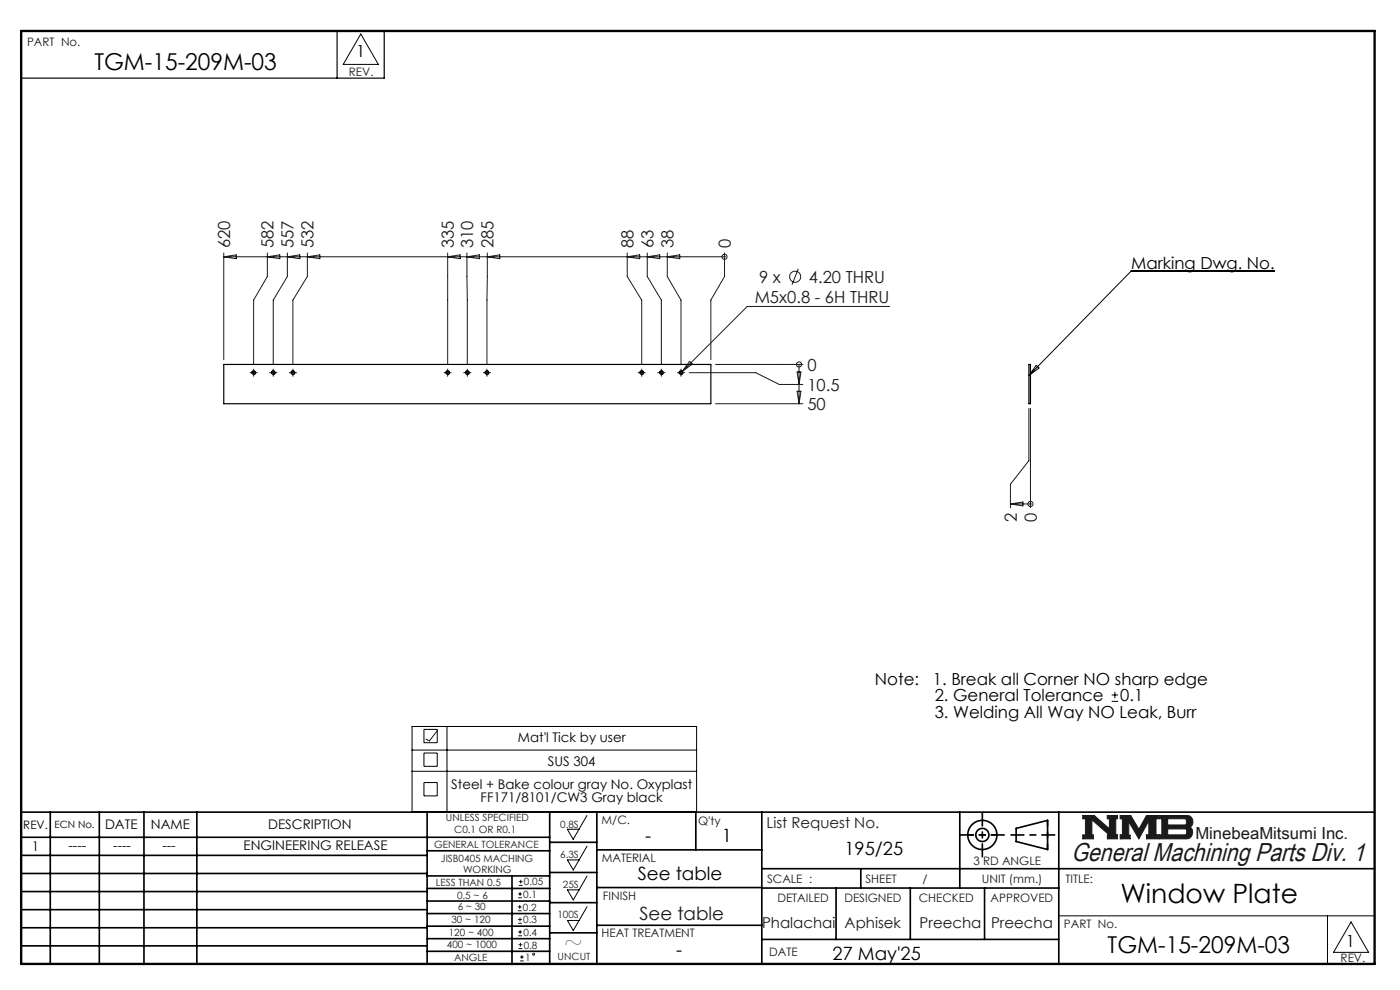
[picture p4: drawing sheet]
<svg xmlns="http://www.w3.org/2000/svg" width="297mm" height="210mm" viewBox="0 0 297 210" stroke-linecap="round" stroke-linejoin="round" font-family="sans-serif">
<g fill="none" stroke="#000" stroke-width=".35">
<path d="M4.5 172.3h287.1M4.5 177.6h112.1M10.7 172.3v32.2M21.1 172.3v32.2M30.5 172.3v32.2M41.8 172.3v32.2M90.6 172.3v32.2M116.6 172.3v32.2M116.6 178.7h10M126.6 172.3v32.2M147.6 172.3v8M161.6 172.3v32.2"/>
<path d="M203.6 172.3v16.1M215.6 175.7l6.6-1.7v6.2l-6.6-1.7zM224.6 172.3v32.2M4.5 185.3h86.1M4.5 181.4h86.1M4.5 189.1h86.1M4.5 193h86.1M4.5 196.8h86.1M90.6 199.1h26M90.6 193.8h26M90.6 188.5h26M90.6 191.1h26"/>
<path d="M90.6 180.5h26M90.6 185.8h26M90.6 196.5h26M108.6 185.8v18.5M116.6 185.1h10M116.6 191.5h10M116.6 197.9h10M126.6 196.3h35M126.6 188.3h35M126.6 180.3h35M161.6 184.3h130M161.6 199.3h63"/>
<path d="M161.6 188.4h63M177.4 188.4v10.9M182.6 184.3v4.1M193.1 188.4v10.9M208.9 188.4v10.9M4.5 200.6h86.1M90.6 201.8h26"/>
<circle cx="208.4" cy="177.1" r="3.1"/>
<circle cx="208.4" cy="177.1" r="1.39"/>
</g>
<path d="M92.8 155l-1.7 2.2-.7-.4M229.7 173h2.4l3.3 2.8v-2.1h-.5v-.7h2.2v.7h-.4v3.4h.4v.8h-2.2v-.8h.4l-3.7-3.2v3.2h.4v.8h-2.3v-.8h.6v-3.4h-.6zM237.6 173h2.3l1.7 2.9 1.6-2.9h2.5v.7h-.5v3.4h.5v.8h-2.5v-.8h.5v-3l-2.1 3.8-2.1-3.6v2.9h.3v.7h-2.2v-.8h.5v-3.4h-.5zM245.9 173h6a1.34 1.34 0 0 1 1.1 1 1.34 1.34 0 0 1-.6 1.5 1.33 1.33 0 0 1 .5 1.4 1.33 1.33 0 0 1-1.2 1h-5.8v-.8h.6v-3.4h-.6zM247.7 173.7h3.8l.2 .2v.8l-.3 .3h-3.7zM247.7 175.8h3.8l.2 .3v.7l-.3 .3h-3.7z" fill="none" stroke="#191924" stroke-width=".21"/>
<path d="M76.5 7.2l3.8 6.5h-7.5zM124.5 173l-2.9 5-1.2-2.1h2.4M124.5 179.5l-2.9 5.1-1.2-2.2h2.4M124.5 185.8l-2.9 5.1-1.2-2.1h2.4M124.5 192.3l-2.9 5.1-1.2-2.1h2.4M224.6 194.3h67M281.6 194.3v10.2M286.6 195.6l3.7 6.4h-7.4z" fill="none" stroke="#000" stroke-width=".21"/>
<path d="M4.5 6.6h287.1" fill="none" stroke="#000" stroke-width=".21" stroke-dasharray="6.3 1.3 1.3 1.3" stroke-dashoffset="1.9"/>
<path d="M71.5 6.6v10M81.5 6.6v10h-77" fill="none" stroke="#000" stroke-width=".25"/>
<path d="M205.3 177.1h6.2M222.2 174v6.2" fill="none" stroke="#000" stroke-width=".35" stroke-dasharray="15.2 1.3 1.3 1.3" stroke-dashoffset="14.1"/>
<path d="M203.8 177.1h9.2M208.4 172.5v9.2M214.5 177.1h9.3" fill="none" stroke="#000" stroke-width=".35" stroke-dasharray="15.2 1.3 1.3 1.3" stroke-dashoffset="12.5"/>
<path d="M4.5 6.6h287.1v197.9h-287.1z" fill="none" stroke="#000" stroke-width=".5"/>
<path d="M229.7 173v.7h.6v3.4h-.6v.8h2.3v-.8h-.4v-3.2l3.7 3.2h-.4v.8h2.2v-.8h-.4v-3.4h.4v-.7h-2.2v.7h.5v2.1l-3.3-2.8zM237.6 173v.7h.5v3.4h-.5v.8h2.2v-.7h-.3v-2.9l2.1 3.6 2.1-3.8v3h-.5v.8h2.5v-.8h-.5v-3.4h.5v-.7h-2.5l-1.6 2.9-1.7-2.9zM247.7 175.8h3.8l.2 .3v.7l-.3 .3h-3.7zM245.9 173v.7h.6v3.4h-.6v.8h6.3l.5-.5 .3-.8-.1-.7-.5-.4a1.34 1.34 0 0 0 .6-1.5 1.34 1.34 0 0 0-1.1-1zM247.7 173.7h3.7l.3 .2v.9l-.3 .2h-3.7z" fill-rule="evenodd" fill="#191924"/>
<g fill="none" stroke="#191924" stroke-width=".21">
<path d="M47.5 54.5h106.2M47.5 53.7v22.6M47.5 54.5l2.6-.4v.8zM56.7 53.7v5l-2.9 5v13.6M56.7 54.5l2.7-.4v.8zM61 53.7v5l-3 5v13.6M61 54.5l2.6-.4v.8zM65.2 53.7v5l-3.1 5v13.6M65.2 54.5l2.7-.4v.8zM95 53.7v23.6M95 54.5l2.6-.4v.8zM99.1 53.7v23.6"/>
<path d="M99.1 54.5l2.6-.4v.8zM103.4 53.7l-.1 23.6M103.4 54.5l2.6-.4v.8zM133.1 53.7v5l3 5v13.6M133.1 54.5l2.6-.4v.8zM137.3 53.7v5l3 5v13.6M137.3 54.5l2.7-.4v.8zM141.6 53.7v5l2.9 5v13.6M141.6 54.5l2.6-.4v.8zM153.7 54.5h.1M153.7 53.7v5l-2.9 5v12.6M169.4 57l-1.4 3.4"/>
<path d="M53.4 79.1h.8M53.8 78.6v.9M57.6 79.1h.8M58 78.6v.9M61.7 79.1h.9M62.1 78.6v.9M94.6 79.1h.8M95 78.6v.9M98.7 79.1h.9M99.1 78.6v.9M102.9 79.1h.8M103.3 78.6v.9"/>
<path d="M135.7 79.1h.9M136.1 78.6v.9M139.9 79.1h.8M140.3 78.6v.9M144.1 79.1h.8M144.5 78.6v.9M146.2 79.1h14.1l5 2.5h5M146.3 76.7l.6 .5-2.2 1.6zM151.8 77.3h18.5M169.1 78.9h.8l-.4 2.7zM169.5 77.3h.1M169.5 77.3v8.3"/>
<path d="M188.7 65h-30.2l-14.3 14.3M151.8 85.6h18.5M169.1 83h.8l-.4 2.6zM218.3 86.6v11.1l-3.9 5v5M218.6 86.6v21.1M214.4 106.9h4.2M214.4 106.9l2.6-.4v.8zM218.6 106.9h.1M109.9 193.2h.8M109.9 192.4h.8M109.9 195.9h.8M109.9 195h.8"/>
<path d="M109.9 190.4h.8M109.9 189.6h.8M109.9 198.5h.8M109.9 197.7h.8M110.1 187.8h.8M110.1 187h.8M110.3 192v.8M110.3 194.6v.9M110.3 189.2v.8M110.3 197.3v.8M110.4 200v.8M110.5 186.6v.8"/>
<path d="M110 201.2h.8M110 200.4h.8M110.3 203.8h.8M110.3 203h.8M110.7 202.6v.8"/>
<circle cx="153.7" cy="54.5" r=".54"/>
<circle cx="168.7" cy="58.7" r="1.18"/>
<circle cx="169.5" cy="77.3" r=".54"/>
<circle cx="218.6" cy="106.9" r=".54"/>
<circle cx="113.2" cy="202.4" r=".2"/>
</g>
<g fill="none" stroke="#000" stroke-width=".21">
<path d="M270.4 57.5h-30.5l-21.6 22.2M53.4 79.2a.42 .42 0 0 1 .4-.6 .42 .42 0 0 1 .4 .5 .42 .42 0 0 1-.5 .4M57.6 79.2a.42 .42 0 0 1 .3-.6 .42 .42 0 0 1 .5 .5 .42 .42 0 0 1-.5 .4M61.7 79.2a.42 .42 0 0 1 .4-.6 .42 .42 0 0 1 .5 .5 .42 .42 0 0 1-.6 .4M94.6 79.2a.42 .42 0 0 1 .3-.6 .42 .42 0 0 1 .5 .5 .42 .42 0 0 1-.5 .4M98.7 79.2a.42 .42 0 0 1 .4-.6 .42 .42 0 0 1 .5 .5 .42 .42 0 0 1-.6 .4M102.9 79.2a.42 .42 0 0 1 .4-.6 .42 .42 0 0 1 .4 .5 .42 .42 0 0 1-.5 .4M135.7 79.2a.42 .42 0 0 1 .4-.6 .42 .42 0 0 1 .5 .5 .42 .42 0 0 1-.6 .4M139.9 79.2a.42 .42 0 0 1 .4-.6 .42 .42 0 0 1 .4 .5 .42 .42 0 0 1-.5 .4M144.1 79.2a.42 .42 0 0 1 .3-.6 .42 .42 0 0 1 .5 .5 .42 .42 0 0 1-.5 .4M219.8 77.5l.6 .6-2.1 1.6zM87.4 154.1h60.4v18.1h-60.4z"/>
<path d="M87.4 159.1h60.4M89.9 154.7h2.9v2.8h-2.9zM89.9 159.7h2.9v2.9h-2.9zM94.8 154.1v18.1M235.8 148.8h1.4M235.8 147.4h1.4M236.5 146.8v1.3M87.4 163.6h60.4M89.9 166h2.9v2.8h-2.9z"/>
</g>
<g fill="none" stroke="#191924" stroke-width=".21" stroke-dasharray="15.2 1.3 1.3 1.3">
<path d="M53.4 79.1h-.4M53.8 78.6v-.3M53.8 79.5v.3M54.2 79.1h.4M57.6 79.1h-.4M58 78.6v-.3M58 79.5v.3M58.4 79.1h.3M61.7 79.1h-.3M62.1 78.6v-.3M62.1 79.5v.3M62.6 79.1h.3"/>
<path d="M94.6 79.1h-.4M95 78.6v-.3M95 79.5v.3M95.4 79.1h.3M98.7 79.1h-.3M99.1 78.6v-.3M99.1 79.5v.3M99.6 79.1h.3M102.9 79.1h-.4M103.3 78.6v-.3M103.3 79.5v.3M103.7 79.1h.4"/>
<path d="M135.7 79.1h-.3M136.1 78.6v-.3M136.1 79.5v.3M136.6 79.1h.3M139.9 79.1h-.4M140.3 78.6v-.3M140.3 79.5v.3M140.7 79.1h.4M144.1 79.1h-.4M144.5 78.6v-.3M144.5 79.5v.3M144.9 79.1h.3"/>
</g>
<g fill="none" stroke="#000" stroke-width=".25">
<path d="M47.5 77.3h103.3v8.3h-103.3zM218.3 77.3h.3v8.3h-.3z"/>
<circle cx="53.8" cy="79.1" r=".35"/>
<circle cx="58" cy="79.1" r=".35"/>
<circle cx="62.1" cy="79.1" r=".35"/>
<circle cx="95" cy="79.1" r=".35"/>
<circle cx="99.1" cy="79.1" r=".35"/>
<circle cx="103.3" cy="79.1" r=".35"/>
<circle cx="136.1" cy="79.1" r=".35"/>
<circle cx="140.3" cy="79.1" r=".35"/>
<circle cx="144.5" cy="79.1" r=".35"/>
</g>
<text font-size="5.6" x="237.7" y="191.5">Window Plate</text>
<text font-size="5.5" fill="#191924" x="227.3" y="182.7">General Machining Parts Div. 1</text>
<g font-size="4.9">
<text x="20" y="14.8">TGM-15-209M-03</text>
<text x="119.6" y="201.6">~</text>
<text x="235" y="202.1">TGM-15-209M-03</text>
</g>
<g font-size="3.9">
<text x="136.9" y="178.6">-</text>
<text x="153.1" y="178.6">1</text>
<text x="179.1" y="181.4">195/25</text>
<text x="135.3" y="186.6">See table</text>
<text x="143.5" y="202.9">-</text>
<text x="176.6" y="203.7">27 May'25</text>
</g>
<text font-size="3.9" fill="#191924" x="135.7" y="195.1">See table</text>
<g font-size="3.5">
<text x="75.6" y="12.1">1</text>
<text x="240" y="57">Marking Dwg. No.</text>
<text x="185.6" y="145.2">Note:</text>
<text x="197.9" y="145.2">1. Break all Corner NO sharp edge</text>
<text x="198.3" y="148.8">2. General Tolerance</text>
<text x="237.7" y="148.8">0.1</text>
<text x="198.3" y="152.3">3. Welding All Way NO Leak, Burr</text>
<text x="285.5" y="200.9">1</text>
</g>
<g font-size="3.5" fill="#191924">
<text x="48.8" y="52.7" transform="rotate(-90 48.8 52.7)">620</text>
<text x="58" y="52.7" transform="rotate(-90 58 52.7)">582</text>
<text x="62.3" y="52.7" transform="rotate(-90 62.3 52.7)">557</text>
<text x="66.5" y="52.7" transform="rotate(-90 66.5 52.7)">532</text>
<text x="96.3" y="52.7" transform="rotate(-90 96.3 52.7)">335</text>
<text x="100.4" y="52.7" transform="rotate(-90 100.4 52.7)">310</text>
<text x="104.7" y="52.7" transform="rotate(-90 104.7 52.7)">285</text>
<text x="134.4" y="52.7" transform="rotate(-90 134.4 52.7)">88</text>
<text x="138.6" y="52.7" transform="rotate(-90 138.6 52.7)">63</text>
<text x="142.9" y="52.7" transform="rotate(-90 142.9 52.7)">38</text>
<text x="155" y="52.7" transform="rotate(-90 155 52.7)">0</text>
<text x="160.1" y="64.2">M5x0.8 - 6H THRU</text>
<text x="161" y="60">9 x</text>
<text x="171.6" y="60">4.20 THRU</text>
<text x="171.3" y="78.6">0</text>
<text x="171.3" y="82.9">10.5</text>
<text x="171.3" y="87">50</text>
<text x="215.7" y="110.6" transform="rotate(-90 215.7 110.6)">2</text>
<text x="219.9" y="110.6" transform="rotate(-90 219.9 110.6)">0</text>
<text x="253.6" y="178.1">MinebeaMitsumi Inc.</text>
</g>
<g font-size="3.2" fill="#191924">
<text x="162.6" y="175.5">List Request No.</text>
<text x="161.7" y="196.8">Phalachai</text>
<text x="179.2" y="196.8">Aphisek</text>
<text x="195.1" y="196.8">Preecha</text>
<text x="210.2" y="196.8">Preecha</text>
</g>
<g font-size="2.8">
<text x="109.9" y="157.4">Mat'l Tick by user</text>
<text x="95.7" y="167.3">Steel + Bake colour gray No. Oxyplast</text>
<text x="116.2" y="162.4">SUS 304</text>
<text x="102" y="170.1">FF171/8101/CW3 Gray black</text>
<text x="22.3" y="175.9">DATE</text>
<text x="32" y="175.9">NAME</text>
<text x="56.9" y="175.9">DESCRIPTION</text>
<text x="6.8" y="180.6">1</text>
<text x="14.5" y="180.3">----</text>
<text x="24" y="180.3">----</text>
<text x="34.5" y="180.3">---</text>
<text x="51.7" y="180.3">ENGINEERING RELEASE</text>
</g>
<g font-size="2.5" fill="#191924">
<text x="5.7" y="9.8">PART No.</text>
<text x="74" y="16">REV.</text>
<text x="127.6" y="174.8">M/C.</text>
<text x="148.1" y="175.1">Q'ty</text>
<text x="127.6" y="182.8">MATERIAL</text>
<text x="206.5" y="183.6">3 RD ANGLE</text>
<text x="127.9" y="191">FINISH</text>
<text x="162.7" y="187.2">SCALE :</text>
<text x="164.9" y="191.4">DETAILED</text>
<text x="179.1" y="191.4">DESIGNED</text>
<text x="183.6" y="187.2">SHEET</text>
<text x="194.9" y="191.4">CHECKED</text>
<text x="195.7" y="187.2">/</text>
<text x="208.3" y="187.2">UNIT (mm.)</text>
<text x="210.2" y="191.4">APPROVED</text>
<text x="226" y="187.2">TITLE:</text>
<text x="225.7" y="196.8">PART No.</text>
<text x="127.6" y="198.9">HEAT TREATMENT</text>
<text x="163.2" y="202.9">DATE</text>
<text x="284.4" y="204.1">REV.</text>
</g>
<text font-size="2.5" x="4.9" y="175.9">REV.</text>
<text font-size="2.1" x="11.6" y="175.6">ECN No.</text>
<g font-size="2.1" fill="#191924">
<text x="92.1" y="179.9">GENERAL TOLERANCE</text>
<text x="94.6" y="174.2">UNLESS SPECIFIED</text>
<text x="96.4" y="176.8">C0.1 OR R0.1</text>
<text x="118.8" y="175.5">0.8S</text>
<text x="93.5" y="182.9">JISB0405 MACHING</text>
<text x="98.2" y="185.3">WORKING</text>
<text x="118.8" y="181.9">6.3S</text>
<text x="92.5" y="187.9">LESS THAN 0.5</text>
<text x="97" y="190.7">0.5 ~ 6</text>
<text x="111" y="190.4">0.1</text>
<text x="111.2" y="187.8">0.05</text>
<text x="119.4" y="188.4">25S</text>
<text x="95.8" y="195.8">30 ~ 120</text>
<text x="97.1" y="193.1">6 ~ 30</text>
<text x="110.9" y="193.2">0.2</text>
<text x="111" y="195.9">0.3</text>
<text x="118.2" y="194.8">100S</text>
<text x="94.8" y="201.1">400 ~ 1000</text>
<text x="95.2" y="198.5">120 ~ 400</text>
<text x="96.3" y="203.9">ANGLE</text>
<text x="111" y="198.5">0.4</text>
<text x="111.1" y="201.2">0.8</text>
<text x="111.4" y="203.8">1</text>
<text x="118.3" y="203.7">UNCUT</text>
</g>
</svg>
